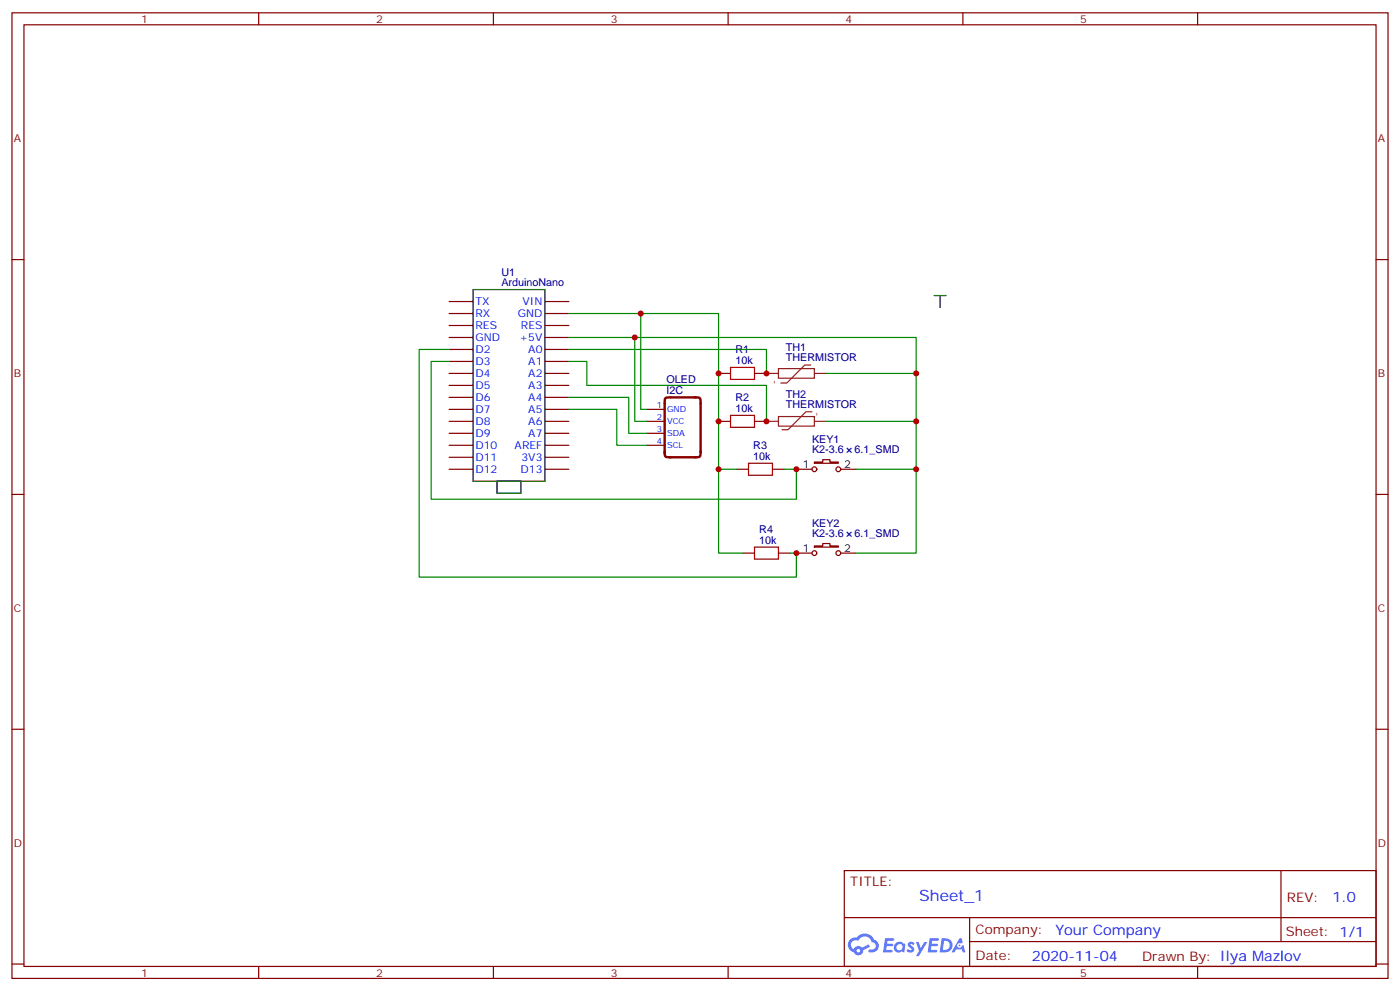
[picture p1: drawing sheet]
<svg xmlns="http://www.w3.org/2000/svg" width="412mm" height="292mm" viewBox="0 0 412 292" stroke-linecap="round" stroke-linejoin="round" font-family="sans-serif">
<g fill="none" stroke="#870000" stroke-width=".35">
<path d="M3.5 3.8h405.4v284.3h-405.4zM7.1 7.3h398.2v277.3h-398.2zM76.2 3.8v3.5M145.3 3.8v3.5M214.5 3.8v3.5M283.6 3.8v3.5M352.8 3.8v3.5M3.5 76.4h3.6M405.3 76.4h3.6M3.5 145.6h3.6M405.3 145.6h3.6M3.5 214.7h3.6"/>
<path d="M405.3 214.7h3.6M248.7 256.4h156.6v28.2h-156.6zM377.3 256.4v20.9M248.7 270.2h156.5M285.6 277.3h119.6M285.6 270.2v14.1M3.5 283.9h3.6M76.2 284.6v3.5M145.3 284.6v3.5M214.5 284.6v3.5M283.6 284.6v3.5M352.8 284.6v3.5"/>
<path d="M405.3 283.9h3.6"/>
</g>
<g fill="#5487ff">
<path d="M267.7 277.5a1.22 1.22 0 0 1 1.7 .3l-.4 .6a.47 .47 0 0 0-.3-.4 .47 .47 0 0 0-.5 .2l.1 .2a1.14 1.14 0 0 1 .8 1.7 1.14 1.14 0 0 1-1.9 0l-.2-.2 .5-.5 .7 .4a.29 .29 0 0 0 .3-.2 .29 .29 0 0 0-.2-.4 1.04 1.04 0 0 1-.6-1.7z"/>
<path d="M260.7 276.3h2.4l.3 .2-.2 .5h-1.8l-.1 .9h1.5l.3 .4-.3 .3h-1.6l-.2 1.1 1.7 .1 .2 .3-.2 .3h-2.6z"/>
<path d="M273.8 276.3h2.4l.3 .2-.1 .5h-1.8l-.2 .9h1.6l.3 .4-.4 .3h-1.6l-.1 1.1 1.7 .1 .2 .3-.2 .3h-2.6z"/>
<path d="M282.6 276.3h.7l.3 1.2-.6 .4a.69 .69 0 0 0-1 .2 .69 .69 0 0 0 .4 1 .69 .69 0 0 0 .9-.6l.5-.3 .6 2.2h-.8l-.2-.8h-1.8l-.5 .8h-.8z"/>
<path d="M269.8 277.4h.8l.6 1.8 1.1-1.8h.9l-2.6 4.2h-.8l.9-1.6z"/>
<path d="M277.4 276.3l-.6 4.1h1.3a2.11 2.11 0 0 0 2.5-2.1 2.11 2.11 0 0 0-2.5-2zM278.1 277a1.39 1.39 0 0 1 1.7 1.4 1.39 1.39 0 0 1-1.8 1.3h-.3z"/>
<path d="M263.7 277.9a1.54 1.54 0 0 0-.1 2.2 1.54 1.54 0 0 0 2.2 .1l.6 .2 .3-2.3-.2-.2h-.4a1.49 1.49 0 0 0-2.4 0zM264 278.9a.94 .94 0 0 1 1.8 0 .94 .94 0 0 1-1.8 0z"/>
<path d="M250.4 276.7a2.18 2.18 0 0 0 1.1 3.7 1.44 1.44 0 0 0 1.6 .9 1.44 1.44 0 0 0 1.2-1.5l2-1-.5-.7-1.9 .9a1.47 1.47 0 0 0-2.4 .5 1.39 1.39 0 0 1-.7-2 1.39 1.39 0 0 1 2-.4 2.12 2.12 0 0 1 2.2-1.3 2.12 2.12 0 0 1 1.9 1.7 1.14 1.14 0 0 1 1.1 1.4 1.14 1.14 0 0 1-1.7 .7 .43 .43 0 0 0-.5 .4 .43 .43 0 0 0 .4 .5 1.98 1.98 0 0 0 2.5-1.3 1.98 1.98 0 0 0-1.2-2.5 3.1 3.1 0 0 0-5.3-.7l-.9 .1zM252.3 280a.55 .55 0 0 1 1.1 0 .55 .55 0 0 1-1.1 0z"/>
<circle cx="282.6" cy="278.4" r=".26"/>
</g>
<g fill="none" stroke="#870000" stroke-width=".35">
<path d="M132.3 88.8h7M132.3 92.3h7M132.3 95.8h7M132.3 99.4h7M160.5 88.8h7.1M160.5 92.3h7.1M160.5 95.8h7.1M160.5 99.4h7.1M132.3 102.9h7M132.3 106.4h7M132.3 110h7M132.3 113.5h7"/>
<path d="M132.3 117h7M160.5 102.9h7.1M160.5 106.4h7.1M160.5 110h7.1M160.5 113.5h7.1M160.5 117h7.1M211.7 110h3.5M222.2 110h3.6M132.3 120.5h7M132.3 124.1h7M132.3 127.6h7M132.3 131.1h7"/>
<path d="M132.3 134.7h7M132.3 138.2h7M160.5 120.5h7.1M160.5 124.1h7.1M160.5 127.6h7.1M160.5 131.1h7.1M160.5 134.7h7.1M160.5 138.2h7.1M190.5 120.5h5.3M190.5 124.1h5.3M190.5 127.6h5.3M190.5 131.1h5.3"/>
<path d="M211.7 124.1h3.5M217 138.2h3.5M222.2 124.1h3.6M227.5 138.2h3.6M234.6 138.2h4.6M239.9 136.1h2.5v-.7h2.1v.7h2.4v.3h-7zM247.6 138.2h4.6M218.7 162.9h3.5M229.3 162.9h3.5M234.6 162.9h4.6M239.9 160.8h2.5v-.7h2.1v.7h2.4v.3h-7zM247.6 162.9h4.6"/>
<circle cx="239.9" cy="138.2" r=".71"/>
<circle cx="246.9" cy="138.2" r=".71"/>
<circle cx="239.9" cy="162.9" r=".71"/>
<circle cx="246.9" cy="162.9" r=".71"/>
</g>
<path d="M139.3 85.3h21.2v56.4h-21.2zM275.2 87h3.5M276.9 87v3.6M146.4 141.7h7.1v3.5h-7.1z" fill="none" stroke="#000" stroke-width=".35"/>
<path d="M215.2 108.2h7v3.5h-7zM215.2 122.3h7v3.5h-7zM220.5 136.4h7v3.5h-7zM222.2 161.1h7.1v3.5h-7.1z" fill="none" stroke="#a10000" stroke-width=".35"/>
<path d="M225.8 110h3.5M229.3 108.5h10.6v2.9h-10.6zM238.8 107.5h-1.7l-5.3 5.3h-1.8M239.9 110h3.5M225.8 124.1h3.5M229.3 122.7h10.6v2.8h-10.6zM239.2 121.2h-1.8l-5.3 5.3h-1.7M239.9 124.1h3.5" fill="none" stroke="#8c2424" stroke-width=".35"/>
<g fill="none" stroke="#008700" stroke-width=".35">
<path d="M167.6 99.4h102.3v10.6h-26.5M167.6 92.3h44.1v45.9h5.3M187 99.4v24.7h3.5M188.7 92.3v28.2h1.8M132.3 106.4h-5.3v40.6h107.6v-8.8h-3.5M132.3 102.9h-8.8v67h111.1v-7h-1.8M167.6 102.9h58.2v7.1M167.6 106.4h5.3v7.1h52.9v10.6M167.6 117h17.6v10.6h5.3M269.9 110v14.1h-26.5M167.6 120.5h14.1v10.6h8.8M211.7 138.2v24.7h7"/>
<path d="M269.9 124.1v14.1h-17.7M269.9 138.2v24.7h-17.7"/>
</g>
<path d="M204.6 117a1.33 1.33 0 0 1 1.7 .5l.1 15.7M205 117h-7.4a1.33 1.33 0 0 0-1.7 .5l-.1 16.1M195.8 132.9a1.33 1.33 0 0 0 .5 1.7l1.3 .1M197.2 134.7h7.8M206.4 132.9a1.33 1.33 0 0 1-.5 1.7l-1.3 .1" fill="none" stroke="#870000" stroke-width=".71"/>
<g fill="#c00">
<circle cx="269.9" cy="110" r=".88"/>
<circle cx="225.8" cy="110" r=".88"/>
<circle cx="225.8" cy="124.1" r=".88"/>
<circle cx="211.7" cy="110" r=".88"/>
<circle cx="234.6" cy="162.9" r=".88"/>
<circle cx="234.6" cy="138.2" r=".88"/>
<circle cx="269.9" cy="138.2" r=".88"/>
<circle cx="211.7" cy="124.1" r=".88"/>
<circle cx="211.7" cy="138.2" r=".88"/>
<circle cx="269.9" cy="124.1" r=".88"/>
<circle cx="188.7" cy="92.3" r=".88"/>
<circle cx="187" cy="99.4" r=".88"/>
</g>
<text font-size="4.6" fill="#00f" x="270.8" y="265.4">Sheet_1</text>
<g font-size="4.2" fill="#00f">
<text x="392.5" y="265.6">1.0</text>
<text x="310.9" y="275.2">Your Company</text>
<text x="304" y="283">2020-11-04</text>
</g>
<g font-size="3.9" fill="#800">
<text x="250.5" y="260.9">TITLE:</text>
<text x="379.1" y="265.6">REV:</text>
<text x="287.4" y="275.1">Company:</text>
<text x="378.7" y="275.8">Sheet: 1/1</text>
<text x="287.4" y="282.8">Date:</text>
<text x="336.4" y="282.9">Drawn By: Ilya Mazlov</text>
</g>
<g font-size="3.2" fill="#800">
<text x="41.6" y="6.8">1</text>
<text x="110.8" y="6.8">2</text>
<text x="179.9" y="6.8">3</text>
<text x="249.1" y="6.8">4</text>
<text x="318.2" y="6.8">5</text>
<text x="4.1" y="41.9">A</text>
<text x="405.9" y="41.9">A</text>
<text x="4.1" y="111">B</text>
<text x="405.9" y="111">B</text>
<text x="4.1" y="180.2">C</text>
<text x="405.9" y="180.2">C</text>
<text x="4.1" y="249.3">D</text>
<text x="405.9" y="249.3">D</text>
<text x="41.6" y="287.6">1</text>
<text x="110.8" y="287.6">2</text>
<text x="179.9" y="287.6">3</text>
<text x="249.1" y="287.6">4</text>
<text x="318.2" y="287.6">5</text>
</g>
<g font-size="3.2" fill="#000080">
<text x="147.7" y="81.2">U1</text>
<text x="147.7" y="84.2">ArduinoNano</text>
<text x="216.6" y="107.1">10k</text>
<text x="216.6" y="104.1">R1</text>
<text x="231.5" y="106.4">THERMISTOR</text>
<text x="231.5" y="103.4">TH1</text>
<text x="196.3" y="112.9">OLED</text>
<text x="196.3" y="116">I2C</text>
<text x="216.6" y="118.2">R2</text>
<text x="231.5" y="117.1">TH2</text>
<text x="216.6" y="121.2">10k</text>
<text x="231.5" y="120.2">THERMISTOR</text>
<text x="239.2" y="130.5">KEY1</text>
<text x="221.9" y="135.4">10k</text>
<text x="221.9" y="132.3">R3</text>
<text x="239.2" y="133.5">K2-3.6</text>
<text x="251.7" y="133.5">6.1_SMD</text>
<text x="239.2" y="155.2">KEY2</text>
<text x="223.7" y="160.1">10k</text>
<text x="223.7" y="157">R4</text>
<text x="239.2" y="158.2">K2-3.6</text>
<text x="251.7" y="158.2">6.1_SMD</text>
</g>
<g font-size="3.2" fill="#00f">
<text x="140.1" y="89.9">TX</text>
<text x="153.9" y="89.9">VIN</text>
<text x="140.1" y="93.4">RX</text>
<text x="152.5" y="93.4">GND</text>
<text x="140.1" y="96.9">RES</text>
<text x="140.1" y="100.4">GND</text>
<text x="153" y="100.4">+5V</text>
<text x="153.4" y="96.9">RES</text>
<text x="140.1" y="104">D2</text>
<text x="140.1" y="107.5">D3</text>
<text x="155.6" y="107.5">A1</text>
<text x="155.6" y="104">A0</text>
<text x="140.1" y="111">D4</text>
<text x="155.6" y="111">A2</text>
<text x="140.1" y="114.5">D5</text>
<text x="140.1" y="118.1">D6</text>
<text x="155.6" y="118.1">A4</text>
<text x="155.6" y="114.5">A3</text>
<text x="140.1" y="121.6">D7</text>
<text x="140.1" y="125.1">D8</text>
<text x="155.6" y="125.1">A6</text>
<text x="155.6" y="121.6">A5</text>
<text x="140.1" y="128.7">D9</text>
<text x="155.6" y="128.7">A7</text>
<text x="140.1" y="132.2">D10</text>
<text x="140.1" y="135.7">D11</text>
<text x="151.6" y="132.2">AREF</text>
<text x="153.6" y="135.7">3V3</text>
<text x="140.1" y="139.2">D12</text>
<text x="153.3" y="139.2">D13</text>
</g>
<g font-size="3.2">
<text x="236.5" y="137.8">1</text>
<text x="248.7" y="137.8">2</text>
<text x="236.5" y="162.5">1</text>
<text x="248.7" y="162.5">2</text>
</g>
<g font-size="2.8" fill="#8d2323">
<text x="227.5" y="111.8" transform="rotate(90 227.5 111.8)">-</text>
<text x="239.9" y="121.2" transform="rotate(90 239.9 121.2)">-</text>
</g>
<g font-size="2.5" fill="#00f">
<text x="193.5" y="120.2">1</text>
<text x="193.5" y="123.7">2</text>
<text x="196.5" y="121.2">GND</text>
<text x="196.5" y="124.8">VCC</text>
<text x="193.5" y="127.2">3</text>
<text x="193.5" y="130.8">4</text>
<text x="196.5" y="128.3">SDA</text>
<text x="196.5" y="131.8">SCL</text>
</g>
</svg>
